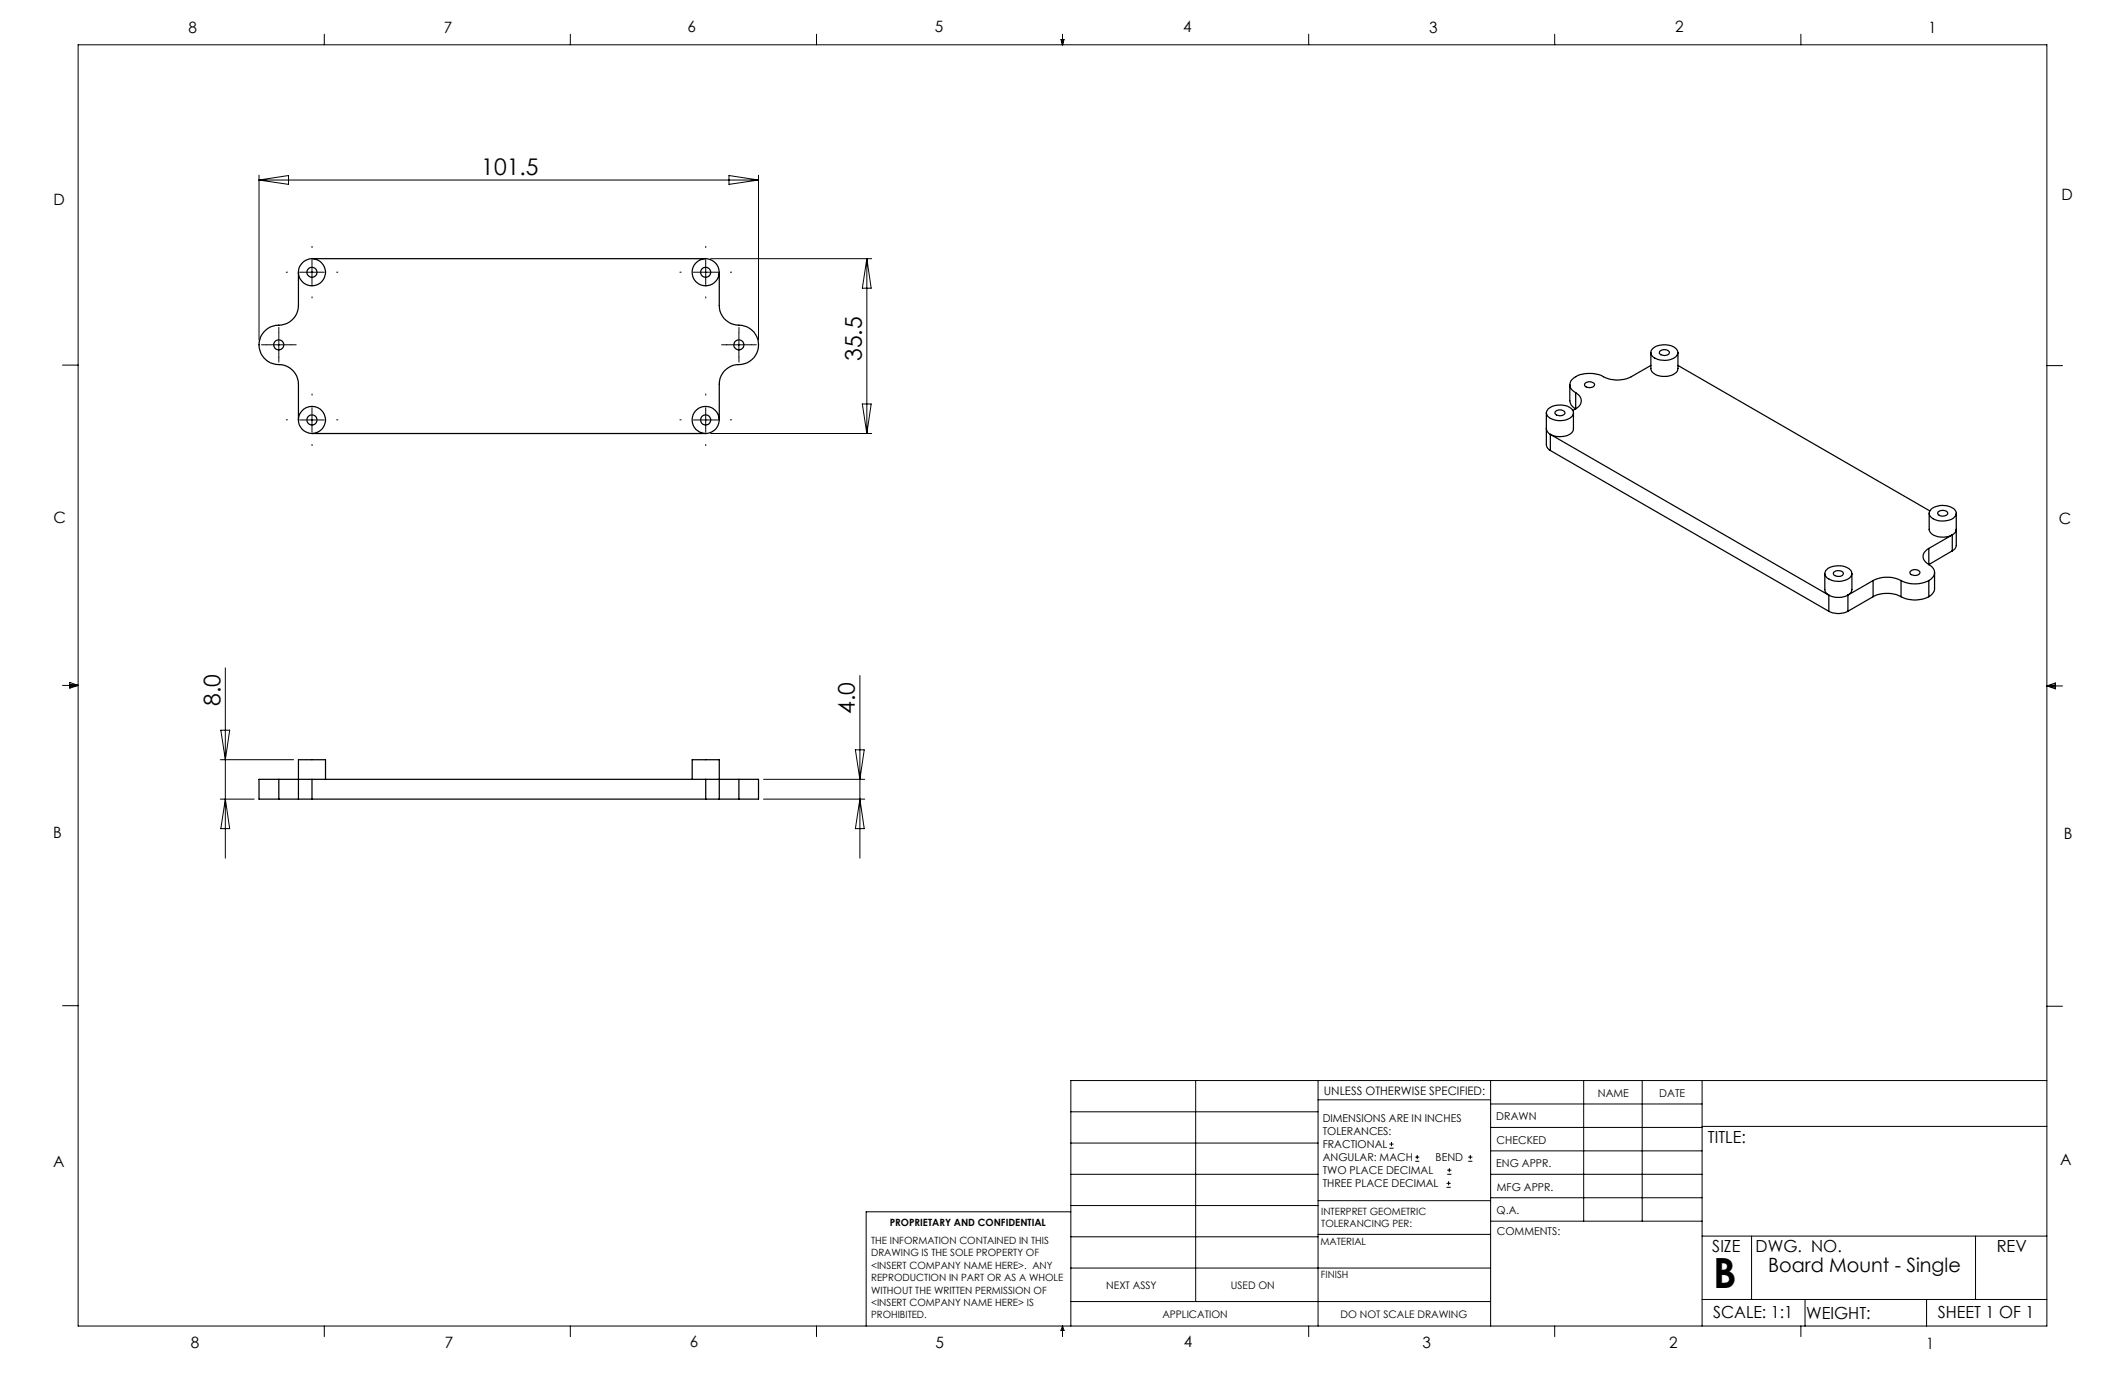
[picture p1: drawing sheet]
<svg xmlns="http://www.w3.org/2000/svg" width="432mm" height="279mm" viewBox="0 0 432 279" stroke-linecap="round" stroke-linejoin="round" font-family="sans-serif">
<g fill="none" stroke="#000" stroke-width=".2">
<path d="M15.9 9.1h400v260.4h-400zM65.9 6.9v2.2M115.9 6.9v2.2M165.9 6.9v2.2M215.6 8h.6l-.3 1.1zM215.7 8l.2 1.1M215.9 6.9v2.2M216 8l-.1 1.1M265.9 6.9v2.2M315.9 6.9v2.2M365.9 6.9v2.2M52.6 35.6v33.5"/>
<path d="M52.6 36.6h101.5M52.6 36.6l6-.9v1.8zM148.1 35.7l6 .9-6 .9zM154.1 35.6v33.5M60.9 55.3h5M63.4 52.8v5M140.9 55.3h5M143.4 52.8v5M144.4 52.6h32.7M176.1 52.6v35.5M176.1 52.6l.9 6h-1.8zM12.7 74.2h3.2"/>
<path d="M54.2 70.1h4.9M56.7 67.6v5M147.6 70.1h5M150.1 67.6v5M415.9 74.3h3.2M60.9 85.3h5M63.4 82.8v5M140.9 85.3h5M143.4 82.8v5M144.4 88.1h32.7M175.2 82.1h1.8l-.9 6zM12.7 139.3h3.2"/>
<path d="M14.2 139.1l1.7 .2M14.2 138.7l1.7 .6-1.7 .5zM15.9 139.3l-1.7 .3M45.8 135.7v38.7M174.7 137.3v37.1M415.9 139.4h3.2M415.9 139.4l1.8-.6v1.2zM415.9 139.4l1.8 .3M417.7 139.2l-1.8 .2M44.8 154.4h14.9M44.9 148.4h1.8l-.9 6zM155.2 158.4h20.5"/>
<path d="M173.8 152.4h1.8l-.9 6zM44.8 162.4h6.8M45.8 162.4l.9 6h-1.8zM155.2 162.4h20.5M174.7 162.4l.9 6h-1.8zM12.7 204.4h3.2M243 219.6v44.9M267.8 219.6v49.9M302.9 219.6v49.9M321.8 219.6v28.5M333.7 219.6v28.5M345.9 219.6v49.9"/>
<path d="M415.9 204.5h3.2M415.9 219.6h-198.3v49.9M217.6 238.6h50.2M217.6 232.3h50.2M217.6 225.9h50.2M267.8 223.5h35.1M282.3 233.3h.9M282.3 232.5h.9M282.8 232.1v.8M287.6 236h.8M287.6 235.1h.8M288 234.7v.8"/>
<path d="M294.1 238.6h.8M294.1 237.8h.8M294.5 237.4v.8M298.3 236h.9M298.3 235.1h.9M298.8 234.7v.8M302.9 238.6h43M302.9 233.9h43M302.9 229.1h43M302.9 224.3h43M345.9 228.9h70M217.6 257.7h85.3"/>
<path d="M217.6 251.3h50.2M217.6 245h50.2M217.6 246.2h-41.6v23.3M267.8 250.8h35.1M267.8 244h35.1M293.9 241.3h.9M293.9 240.5h.9M294.4 240v.8M302.9 248.1h43M302.9 243.4h43M345.9 251.2h70M355.9 251.2v12.9"/>
<path d="M401.4 251.2v12.9M65.9 269.5v2.1M115.9 269.5v2.1M165.9 269.5v2.1M215.9 269.5v2.1M215.9 269.5l.3 .8h-.6zM217.6 264.5h85.3M265.9 269.5v2.1M315.9 269.5v2.1M345.9 264.1h70M365.9 269.5v2.1M366.8 264.1v5.4"/>
<path d="M391.5 264.1v5.4"/>
</g>
<g fill="none" stroke="#000" stroke-width=".2" stroke-dasharray="15.2 1.3 1.3 1.3">
<path d="M58.4 55.3h-.2M63.4 50.3v-.2M68.4 55.3h.3M138.4 55.3h-.2M143.4 50.3v-.2M148.4 55.3h.3M54.2 70.1h-1.1M56.7 67.6v-1.1M56.7 72.6v1M59.2 70.1h1M63.4 60.3v.3M143.4 60.3v.3"/>
<path d="M147.7 70.1h-1.1M150.2 67.6v-1.1M150.2 72.6v1M152.7 70.1h1M58.4 85.3h-.2M63.4 80.3v-.2M63.4 90.3v.3M68.4 85.3h.3M138.4 85.3h-.2M143.4 80.3v-.2M143.4 90.3v.3M148.4 85.3h.3"/>
</g>
<g fill="none" stroke="#000" stroke-width=".25">
<path d="M60.6 55.3v6.8a4.1 4.1 0 0 1-4.5 4 4 4 0 0 0-3.4 4.6 4 4 0 0 0 4.5 3.4 4 4 0 0 1 3.4 4v7.2M63.4 52.6h80M146.2 55.3v6.8a4.1 4.1 0 0 0 4.5 4 4 4 0 0 1 3.4 4.6 4 4 0 0 1-4.5 3.4 3.9 3.9 0 0 0-3.4 4v7.2M319 78.2v3.4a1.89 1.89 0 0 0 1.2 1.5M320.2 79.8a1.75 1.75 0 0 1 1.1 1.6 1.75 1.75 0 0 1-1.1 1.7M320.2 79.8v3.3M322.1 77.9a1.34 1.34 0 0 1 1.9 .2 1.13 1.13 0 0 1-1 .7 1.13 1.13 0 0 1-1-.7zM335.5 74.3l-4 2.3a6.2 6.2 0 0 1-6.1-.3 5.9 5.9 0 0 0-5.9 .8 1.64 1.64 0 0 0 .7 2.7M335.5 71.6v3.3a2.38 2.38 0 0 0 2.7 1.6 2.38 2.38 0 0 0 2.8-1.6v-3.3M335.6 71a3.9 3.9 0 0 1 5.1-.1 1.2 1.2 0 0 1-.7 1.9 3.7 3.7 0 0 1-4.4-.7l-.1-.5zM337.3 71.3a1.34 1.34 0 0 1 1.9 .3 1.13 1.13 0 0 1-1 .6 1.13 1.13 0 0 1-1-.6zM341 74.3l51.1 29.5"/>
<path d="M63.4 88.1h80M314.2 83.9v6.5l.3 .7 .5 .4M314.2 87.1l.3 .7 .5 .5M314.6 83.1a3.7 3.7 0 0 1 5 .3 1.42 1.42 0 0 1-1.2 1.9 3.7 3.7 0 0 1-4-1 .96 .96 0 0 1 .2-1.2zM315 88.3l56.6 32.6M315 88.3v3.2M315 91.5l56.6 32.7M316.1 83.6a1.13 1.13 0 0 1 1.9 .4 1.22 1.22 0 0 1-2.1-.1zM319.7 83.9v3.2a2.03 2.03 0 0 1-2.1 1.6h-1.4l-1.2-.4M320.2 83.1l-.6 .3M370.8 116.6v3.4l.3 .5 .5 .4M371.4 115.5a3.9 3.9 0 0 1 4.8 .6 1.43 1.43 0 0 1-1.2 1.8 3.6 3.6 0 0 1-4.1-.9v-.8z"/>
<path d="M372.6 116.3a1.33 1.33 0 0 1 2 .2 1.16 1.16 0 0 1-2.1 0zM376.3 116.6v3.2l-.3 .7-.5 .4M380.6 118a6.3 6.3 0 0 1 5.7 0M380.6 118l-5.1 2.9M380.6 118v3.2M386.3 118a6.2 6.2 0 0 0 5.6 0M386.3 118v3.2M388.1 116.2a1.29 1.29 0 0 1 2 .1 1.13 1.13 0 0 1-1 .6 1.13 1.13 0 0 1-1-.6zM391.9 111.4a1.73 1.73 0 0 0-1.1 1.7 1.73 1.73 0 0 0 1.1 1.6M391.9 114.7a1.71 1.71 0 0 1 1.2 1.6 1.71 1.71 0 0 1-1.2 1.7M391.9 111.4v3.3M391.9 118v3.2"/>
<path d="M392 104.3v3.3a2.12 2.12 0 0 0 2.2 1.5h1.3l1.2-.4M392.4 103.5a3.9 3.9 0 0 1 4.8 .1 1.29 1.29 0 0 1-1 2.1 3.6 3.6 0 0 1-4.1-1 1.04 1.04 0 0 1 .3-1.2zM393.1 116.3l-.1 3.8-.4 .6-.7 .5M393.8 104.1a1.33 1.33 0 0 1 2 .1 1.16 1.16 0 0 1-2.1 .1zM396.7 108.7l-4.8 2.7M396.7 108.7v3.2M396.7 111.9l-4.8 2.8M397.5 104.3v6.7a1.33 1.33 0 0 1-.8 .9M397.5 107.6l-.2 .6-.6 .5M371.6 120.9a4.3 4.3 0 0 0 3.9 0M371.6 124.2a4.3 4.3 0 0 0 3.9 0M371.6 120.9v3.3"/>
<path d="M375.5 120.9v3.3M380.6 121.2a6.3 6.3 0 0 1 5.7 0M380.6 121.2l-5.1 3M386.3 121.2a6.2 6.2 0 0 0 5.6 0M56.7 158.4h6.7M56.7 158.4h-4.1v4h4.1M56.7 158.4v4M63.4 158.4v4M63.4 158.4h80M66.1 158.4v-4h-5.5v8M140.7 158.4v-4h5.5v8M143.4 158.4h6.7"/>
<path d="M143.4 158.4v4M150.1 158.4h4v4h-4M150.1 158.4v4M56.7 162.4h3.9M60.6 162.4h2.8M63.4 162.4h80M143.4 162.4h2.8M146.2 162.4h3.9"/>
<circle cx="63.4" cy="55.3" r="1.01"/>
<circle cx="63.4" cy="55.3" r="2.74"/>
<circle cx="143.4" cy="55.3" r="2.75"/>
<circle cx="143.4" cy="55.3" r="1.01"/>
<circle cx="56.6" cy="70.1" r="1.03"/>
<circle cx="150.1" cy="70.1" r="1.03"/>
<circle cx="63.4" cy="85.3" r="1.03"/>
<circle cx="63.4" cy="85.3" r="2.75"/>
<circle cx="143.4" cy="85.3" r="2.76"/>
<circle cx="143.4" cy="85.3" r="1.03"/>
</g>
<text font-size="8.5" x="348.1" y="261.8">B</text>
<g font-size="4.7">
<text x="97.8" y="35.5">101.5</text>
<text x="175.1" y="73.4" transform="rotate(-90 175.1 73.4)">35.5</text>
<text x="44.8" y="143.5" transform="rotate(-90 44.8 143.5)">8.0</text>
<text x="173.7" y="145" transform="rotate(-90 173.7 145)">4.0</text>
</g>
<text font-size="4" x="359.3" y="258.5">Board Mount - Single</text>
<g font-size="3.4">
<text x="347.1" y="232.3">TITLE:</text>
<text x="347.9" y="254.3">SIZE</text>
<text x="356.7" y="254.4">DWG. NO.</text>
<text x="405.7" y="254.5">REV</text>
<text x="348.1" y="267.9">SCALE: 1:1</text>
<text x="367" y="268">WEIGHT:</text>
<text x="393.8" y="267.9">SHEET 1 OF 1</text>
</g>
<g font-size="3.2">
<text x="38.3" y="6.7">8</text>
<text x="90.2" y="6.7">7</text>
<text x="139.7" y="6.5">6</text>
<text x="190" y="6.5">5</text>
<text x="240.4" y="6.5">4</text>
<text x="290.4" y="6.7">3</text>
<text x="340.4" y="6.5">2</text>
<text x="391.9" y="6.7">1</text>
<text x="10.9" y="41.6">D</text>
<text x="418.9" y="40.7">D</text>
<text x="10.9" y="106.3">C</text>
<text x="418.4" y="106.4">C</text>
<text x="10.8" y="170.2">B</text>
<text x="419.4" y="170.6">B</text>
<text x="10.8" y="237.2">A</text>
<text x="418.6" y="236.8">A</text>
<text x="38.8" y="273.8">8</text>
<text x="90.4" y="273.8">7</text>
<text x="140.2" y="273.8">6</text>
<text x="190.1" y="273.9">5</text>
<text x="240.5" y="273.8">4</text>
<text x="289" y="273.9">3</text>
<text x="339.1" y="273.8">2</text>
<text x="391.4" y="274.1">1</text>
</g>
<text font-size="2.4" x="269" y="222.4">UNLESS OTHERWISE SPECIFIED:</text>
<g font-size="2.2">
<text x="268.8" y="228">DIMENSIONS ARE IN INCHES</text>
<text x="304.1" y="227.7">DRAWN</text>
<text x="324.7" y="222.9">NAME</text>
<text x="337.2" y="222.9">DATE</text>
<text x="268.8" y="230.6">TOLERANCES:</text>
<text x="268.8" y="233.3">FRACTIONAL</text>
<text x="304.1" y="232.6">CHECKED</text>
<text x="268.8" y="236">ANGULAR: MACH</text>
<text x="268.8" y="238.6">TWO PLACE DECIMAL</text>
<text x="291.7" y="236">BEND</text>
<text x="304" y="237.2">ENG APPR.</text>
<text x="268.8" y="241.3">THREE PLACE DECIMAL</text>
<text x="304.2" y="241.9">MFG APPR.</text>
<text x="304.1" y="246.7">Q.A.</text>
<text x="304.1" y="250.9">COMMENTS:</text>
</g>
<g font-size="2.1">
<text x="224.8" y="262">NEXT ASSY</text>
<text x="250.1" y="261.9">USED ON</text>
<text x="236.2" y="267.8">APPLICATION</text>
<text x="272.4" y="267.8">DO NOT SCALE DRAWING</text>
</g>
<g font-size="2">
<text x="180.8" y="249.2">PROPRIETARY AND CONFIDENTIAL</text>
<text x="268.5" y="246.8">INTERPRET GEOMETRIC</text>
<text x="268.5" y="249.4">TOLERANCING PER:</text>
<text x="177" y="252.8">THE INFORMATION CONTAINED IN THIS</text>
<text x="177" y="255.3">DRAWING IS THE SOLE PROPERTY OF</text>
<text x="177" y="257.8">&lt;INSERT COMPANY NAME HERE&gt;. ANY</text>
<text x="268.3" y="252.9">MATERIAL</text>
<text x="177" y="260.3">REPRODUCTION IN PART OR AS A WHOLE</text>
<text x="177" y="262.9">WITHOUT THE WRITTEN PERMISSION OF</text>
<text x="268.4" y="259.7">FINISH</text>
<text x="177" y="265.4">&lt;INSERT COMPANY NAME HERE&gt; IS</text>
<text x="177" y="267.9">PROHIBITED.</text>
</g>
</svg>
